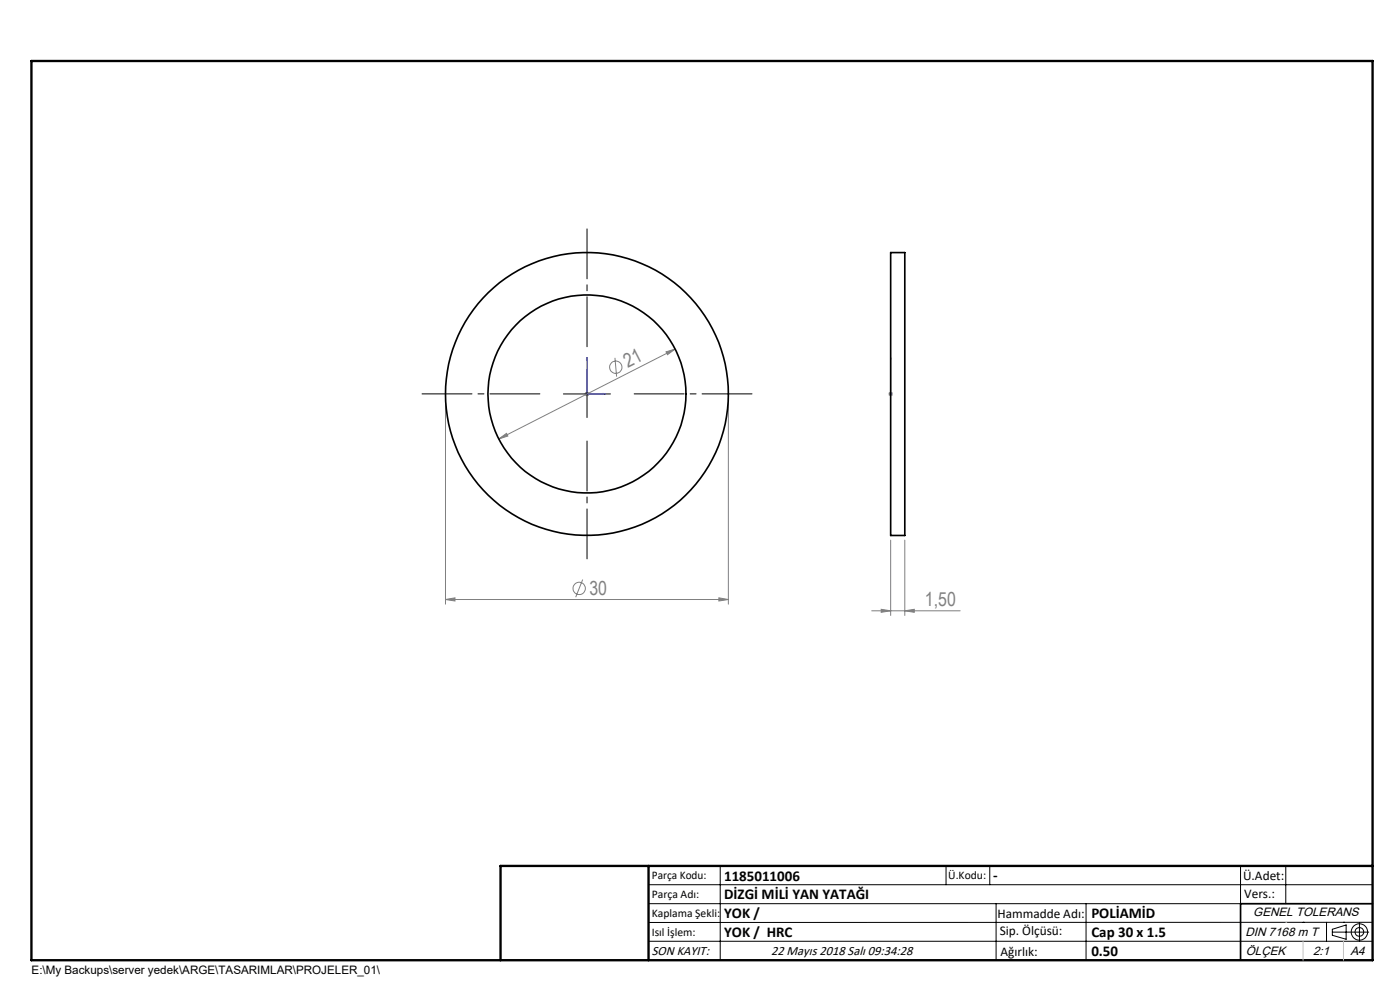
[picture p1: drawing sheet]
<svg xmlns="http://www.w3.org/2000/svg" width="297mm" height="210mm" viewBox="0 0 297 210" stroke-linecap="round" stroke-linejoin="round" font-family="sans-serif">
<g fill="none" stroke="#808080" stroke-width=".21">
<path d="M130.5 75.9l.3 4M141.3 74.6l1.9-.6-1.6 1.2zM143.2 74l-37.4 19.1M94.5 84.6v43.6M105.8 93.1l1.7-1.2 .2 .6zM124 83.6h1M124.2 83.2l.7 .7M124.5 83.1v1M124.9 83.2l-.7 .7M154.5 84.6v43.6M188.5 83.6h.9M188.6 83.2l.7 .7"/>
<path d="M188.9 83.1v1M189.3 83.2l-.7 .7M188.9 114.6v16M191.9 114.6v16M94.5 127.2l2-.4v.7zM94.5 127.2h60M123.6 122.9l-1.5 3.8M152.5 126.8l2 .4-2 .3zM184.9 129.6h18.8M186.9 129.2l2 .4-2 .3zM191.9 129.6l2.1-.4v.7z"/>
<circle cx="130.6" cy="77.9" r="1.3"/>
<circle cx="122.9" cy="124.8" r="1.31"/>
</g>
<g fill="none" stroke="#000" stroke-width=".21">
<path d="M124.5 78.6v10M119.5 83.6h10M137.6 187.7h153.6M137.6 191.7h153.6M137.6 199.7h153.6M152.8 183.7v20M200.7 183.7v4M210 183.7v4M211.3 191.7v12M230.4 191.7v12M263.2 183.7v20M272.8 183.7v8"/>
<path d="M276.4 195.6h.1M281.4 195.6v4.1M282.6 197.7h7.8M282.6 197.1l3-.9v3l-3-.8zM285 195.6h.1M288.4 195.8v3.8M291.2 195.6l-153.6 .1"/>
<circle cx="288.4" cy="197.7" r="1.74"/>
<circle cx="288.4" cy="197.7" r=".93"/>
</g>
<path d="M124.5 75.9l.1 .4h-.2zM124.5 75.9v7.7h3.9M188.9 75.9v.4v-.4M188.9 75.9v7.7M128 83.5l.4 .1-.4 .1zM188.9 83.5v.2zM188.9 83.6h.1" fill="none" stroke="#00f" stroke-width=".21"/>
<path d="M124.5 73.6v-25M114.5 83.6h-25M124.5 93.6v25M134.5 83.6h25" fill="none" stroke="#000" stroke-width=".21" stroke-dasharray="15.2 1.3 1.3 1.3" stroke-dashoffset="4.6"/>
<path d="M106.2 203.7h185" fill="none" stroke="#000" stroke-width=".25"/>
<path d="M291.2 191.7h-28v12" fill="none" stroke="#000" stroke-width=".35"/>
<path d="M6.7 12.9h284.5v190.8h-284.5zM137.6 183.7v20M291.2 183.7h-185v20" fill="none" stroke="#000" stroke-width=".5"/>
<path d="M272.8 195.6h.1M276.4 199.7v4M285 199.7v4" fill="none" stroke="#c0c0c0" stroke-width=".21"/>
<g fill="#00f">
<path d="M128 83.5l.4 .1-.4 .1zM124.5 75.9l.1 .4h-.2z"/>
<path d="M188.9 83.5v.2zM188.9 75.9v.4z"/>
</g>
<g fill="#808080">
<path d="M94.5 127.2l2-.4v.7zM152.5 126.8l2 .4-2 .3zM186.9 129.2l2 .4-2 .3zM191.9 129.6l2.1-.4v.7z"/>
<path d="M105.8 93.1l1.9-.6-.2-.6zM141.3 74.6l.3 .6 1.6-1.2z"/>
</g>
<g fill="none" stroke="#000" stroke-width=".35">
<path d="M188.9 53.6h3v60h-3z"/>
<circle cx="124.5" cy="83.6" r="21"/>
<circle cx="124.5" cy="83.6" r="30"/>
</g>
<g font-size="4.1" fill="#808080">
<text x="133.2" y="78.2" transform="rotate(-27 133.2 78.2)">21</text>
<text x="125" y="126.2">30</text>
<text x="196.2" y="128.6">1,50</text>
</g>
<g font-size="3.2">
<text x="153.6" y="186.8">1185011006</text>
<text x="153.6" y="190.8">DİZGİ MİLİ YAN YATAĞI</text>
<text x="210.7" y="186.6">-</text>
<text x="153.6" y="194.8">YOK /</text>
<text x="231.5" y="194.8">POLİAMİD</text>
<text x="153.6" y="198.8">YOK / HRC</text>
<text x="231.5" y="198.7">Cap 30 x 1.5</text>
<text x="231.5" y="202.8">0.50</text>
</g>
<g font-size="2.8">
<text x="263.7" y="186.7">Ü.Adet:</text>
<text x="263.9" y="190.5">Vers.:</text>
<text x="211.6" y="194.8">Hammadde Adı:</text>
<text x="138.3" y="202.6">SON KAYIT:</text>
<text x="163.6" y="202.6">22 Mayıs 2018 Salı 09:34:28</text>
<text x="212.1" y="198.4">Sip. Ölçüsü:</text>
<text x="212.2" y="202.7">Ağırlık:</text>
</g>
<g font-size="2.6">
<text x="265.9" y="194.4">GENEL TOLERANS</text>
<text x="264.2" y="198.5">DIN 7168 m T</text>
<text x="264.3" y="202.6">ÖLÇEK</text>
<text x="278.5" y="202.6">2:1</text>
<text x="286.5" y="202.6">A4</text>
</g>
<g font-size="2.5">
<text x="138.3" y="186.4">Parça Kodu:</text>
<text x="138.3" y="190.5">Parça Adı:</text>
<text x="201.2" y="186.5">Ü.Kodu:</text>
<text x="138.3" y="194.5">Kaplama Şekli:</text>
<text x="138.3" y="198.6">Isıl İşlem:</text>
<text x="6.7" y="206.7">E:\My Backups\server yedek\ARGE\TASARIMLAR\PROJELER_01\</text>
</g>
</svg>
